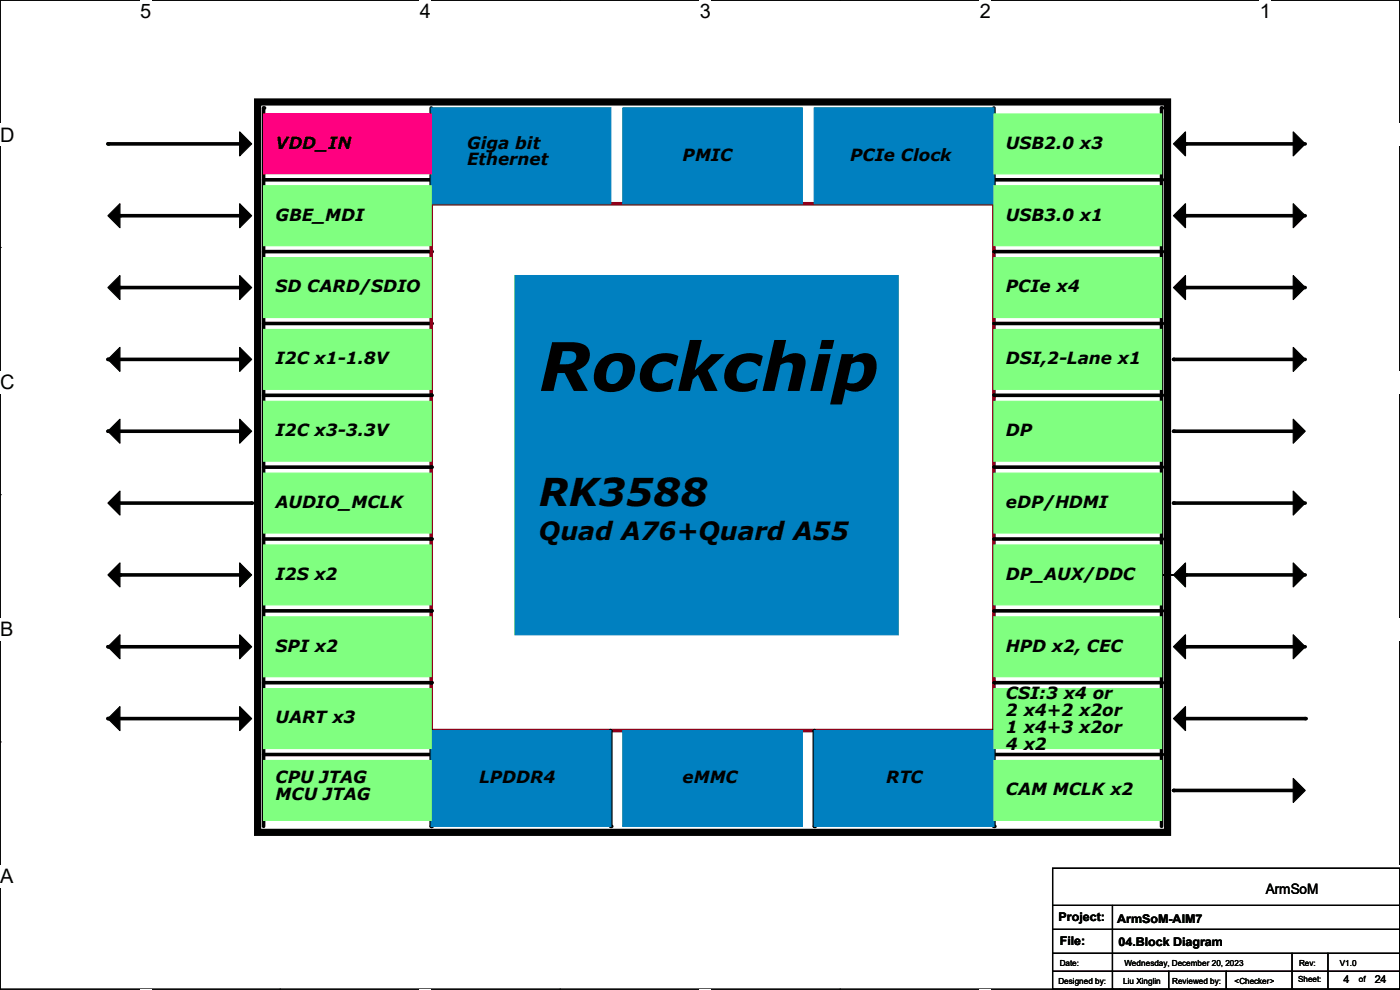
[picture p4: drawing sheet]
<svg xmlns="http://www.w3.org/2000/svg" width="297mm" height="210mm" viewBox="0 0 297 210" stroke-linecap="round" stroke-linejoin="round" font-family="sans-serif">
<path d="M0 0h297v209.8h-297z" fill="none" stroke="#000" stroke-width=".25"/>
<g fill="#fff">
<path d="M29.7 0h2.4v4.8h-2.4z"/>
<path d="M29.7 209.8h2.4v.2h-2.4z"/>
</g>
<path d="M59.4 0h.1M59.4 209.8h.1" fill="none" stroke="#000" stroke-width=".25"/>
<g fill="#fff">
<path d="M89.1 0h2.3v4.8h-2.3z"/>
<path d="M89.1 209.8h2.3v.2h-2.3z"/>
</g>
<path d="M118.8 0h.1M118.8 209.8h.1" fill="none" stroke="#000" stroke-width=".25"/>
<g fill="#fff">
<path d="M148.5 0h2.3v4.8h-2.3z"/>
<path d="M148.5 209.8h2.3v.2h-2.3z"/>
</g>
<path d="M178.2 0h.1M178.2 209.8h.1" fill="none" stroke="#000" stroke-width=".25"/>
<g fill="#fff">
<path d="M207.9 0h2.3v4.8h-2.3z"/>
<path d="M207.9 209.8h2.3v.2h-2.3z"/>
</g>
<path d="M237.6 0h.1M237.6 209.8h.1" fill="none" stroke="#000" stroke-width=".25"/>
<g fill="#fff">
<path d="M267.3 0h2.3v4.8h-2.3z"/>
<path d="M267.3 209.8h2.3v.2h-2.3z"/>
<path d="M0 26.2h3.1v4.8h-3.1z"/>
<path d="M297 26.2v4.8z"/>
<path d="M0 78.7h3.1v4.7h-3.1z"/>
<path d="M297 78.7v4.7z"/>
</g>
<path d="M0 52.5h.1M297 52.5h.1" fill="none" stroke="#000" stroke-width=".25"/>
<g fill="#fff">
<path d="M0 131.1h2.9v4.8h-2.9z"/>
<path d="M297 131.1v4.8z"/>
</g>
<path d="M0 104.9h.1M297 104.9h.1" fill="none" stroke="#000" stroke-width=".25"/>
<g fill="#fff">
<path d="M0 183.6h2.9v4.7h-2.9z"/>
<path d="M296.9 183.6h.1v4.7h-.1z"/>
</g>
<g fill="none" stroke="#000" stroke-width=".25">
<path d="M0 157.4h.1M297 157.4h.1M223.3 184.2h73.7v25.6h-73.7zM223.3 192.1h73.7M223.3 197.1h73.7M236 192.1v17.7M297 192.1h.1M297 197.1h.1M223.3 202.2h73.7M223.3 206h73.7M236 209.8h.1M247.9 209.8h.1"/>
<path d="M247.9 206v3.8M260.1 209.8h.1M260.1 206v3.8M274.1 209.8h.1M274.1 202.2v7.6M281.7 209.8h.1M281.7 202.2v7.6M297 202.2h.1M297 206h.1"/>
</g>
<g fill="none" stroke="#000" stroke-width=".76">
<path d="M22.9 30.5h27.9M55.9 38.1h35.6M55.9 22.9v152.4M91.5 22.9v20.3M210.9 22.9v20.3M210.9 38.1h35.5M246.4 22.9v152.4M251.5 30.5h25.4M25.4 45.8h25.4M55.9 53.4h35.6M210.9 53.4h35.5M251.5 45.8h25.4"/>
<path d="M22.9 76.2h27.9M25.4 61h25.4M55.9 68.6h35.6M210.9 68.6h35.5M249 76.2h27.9M251.5 61h25.4M22.9 91.5h27.9M55.9 83.9h35.6M55.9 99.1h35.6M210.9 83.9h35.5M210.9 99.1h35.5M249 91.5h25.4"/>
<path d="M25.4 106.7h28M55.9 114.3h35.6M210.9 114.3h35.5M249 106.7h27.9M22.9 137.2h27.9M25.4 122h25.4M55.9 129.6h35.6M210.9 129.6h35.5M251.5 122h25.4M251.5 137.2h25.4M22.9 152.4h27.9M55.9 144.8h35.6"/>
<path d="M91.5 155v20.3M129.6 155v20.3M172.8 155v20.3M210.9 155v20.3M210.9 144.8h35.5M251.5 152.4h25.4M55.9 160.1h35.6M210.9 160.1h35.5M249 167.7h25.4"/>
</g>
<g fill="#000">
<circle cx="22.9" cy="30.5" r=".38"/>
<circle cx="55.9" cy="22.9" r=".38"/>
<circle cx="91.5" cy="38.1" r=".38"/>
<circle cx="246.4" cy="22.9" r=".38"/>
<circle cx="246.4" cy="38.1" r=".38"/>
<circle cx="251.5" cy="30.5" r=".38"/>
<circle cx="25.4" cy="45.8" r=".38"/>
<circle cx="91.5" cy="53.4" r=".38"/>
<circle cx="91.5" cy="43.2" r=".38"/>
<circle cx="210.9" cy="43.2" r=".38"/>
<circle cx="246.4" cy="53.4" r=".38"/>
<circle cx="251.5" cy="45.8" r=".38"/>
<circle cx="22.9" cy="76.2" r=".38"/>
<circle cx="25.4" cy="61" r=".38"/>
<circle cx="91.5" cy="68.6" r=".38"/>
<circle cx="246.4" cy="68.6" r=".38"/>
<circle cx="249" cy="76.2" r=".38"/>
<circle cx="251.5" cy="61" r=".38"/>
<circle cx="22.9" cy="91.5" r=".38"/>
<circle cx="91.5" cy="83.9" r=".38"/>
<circle cx="91.5" cy="99.1" r=".38"/>
<circle cx="246.4" cy="99.1" r=".38"/>
<circle cx="246.4" cy="83.9" r=".38"/>
<circle cx="249" cy="91.5" r=".38"/>
<circle cx="53.4" cy="106.7" r=".38"/>
<circle cx="91.5" cy="114.3" r=".38"/>
<circle cx="246.4" cy="114.3" r=".38"/>
<circle cx="249" cy="106.7" r=".38"/>
<circle cx="22.9" cy="137.2" r=".38"/>
<circle cx="25.4" cy="122" r=".38"/>
<circle cx="91.5" cy="129.6" r=".38"/>
<circle cx="246.4" cy="129.6" r=".38"/>
<circle cx="251.5" cy="137.2" r=".38"/>
<circle cx="251.5" cy="122" r=".38"/>
<circle cx="22.9" cy="152.4" r=".38"/>
<circle cx="91.5" cy="144.8" r=".38"/>
<circle cx="246.4" cy="144.8" r=".38"/>
<circle cx="276.9" cy="152.4" r=".38"/>
<circle cx="91.5" cy="175.3" r=".38"/>
<circle cx="91.5" cy="160.1" r=".38"/>
<circle cx="129.6" cy="175.3" r=".38"/>
<circle cx="172.8" cy="175.3" r=".38"/>
<circle cx="210.9" cy="175.3" r=".38"/>
<circle cx="246.4" cy="160.1" r=".38"/>
<circle cx="249" cy="167.7" r=".38"/>
</g>
<g fill="#000" stroke="#000" stroke-width=".25">
<path d="M50.8 28l2.6 2.5-2.6 2.6z" fill-rule="evenodd"/>
<path d="M251.5 28v5.1l-2.5-2.6z" fill-rule="evenodd"/>
<path d="M274.4 28l2.5 2.5-2.5 2.6z" fill-rule="evenodd"/>
<path d="M25.4 43.2v5.1l-2.5-2.5z" fill-rule="evenodd"/>
<path d="M50.8 43.2l2.6 2.6-2.6 2.5z" fill-rule="evenodd"/>
<path d="M251.5 43.2v5.1l-2.5-2.5z" fill-rule="evenodd"/>
<path d="M274.4 43.2l2.5 2.6-2.5 2.5z" fill-rule="evenodd"/>
<path d="M22.9 61l2.5-2.5v5z" fill-rule="evenodd"/>
<path d="M25.4 73.7v5.1l-2.5-2.6z" fill-rule="evenodd"/>
<path d="M50.8 58.5l2.6 2.5-2.6 2.5z" fill-rule="evenodd"/>
<path d="M50.8 73.7l2.6 2.5-2.6 2.6z" fill-rule="evenodd"/>
<path d="M251.5 58.5v5l-2.5-2.5z" fill-rule="evenodd"/>
<path d="M254 76.2h22.9l-2.5 2.6v-5.1l2.5 2.5z" fill-rule="evenodd"/>
<path d="M274.4 58.5l2.5 2.5-2.5 2.5z" fill-rule="evenodd"/>
<path d="M25.4 88.9v5.1l-2.5-2.5z" fill-rule="evenodd"/>
<path d="M50.8 88.9l2.6 2.6-2.6 2.5z" fill-rule="evenodd"/>
<path d="M274.4 88.9l2.5 2.6-2.5 2.5z" fill-rule="evenodd"/>
<path d="M22.9 106.7l2.5-2.5v5.1z" fill-rule="evenodd"/>
<path d="M274.4 104.2l2.5 2.5-2.5 2.6z" fill-rule="evenodd"/>
<path d="M25.4 119.4v5.1l-2.5-2.5z" fill-rule="evenodd"/>
<path d="M25.4 134.7v5l-2.5-2.5z" fill-rule="evenodd"/>
<path d="M50.8 119.4l2.6 2.6-2.6 2.5z" fill-rule="evenodd"/>
<path d="M50.8 134.7l2.6 2.5-2.6 2.5z" fill-rule="evenodd"/>
<path d="M246.4 122h30.5l-2.5 2.5v-5.1l2.5 2.6z" fill-rule="evenodd"/>
<path d="M251.5 119.4v5.1l-2.5-2.5z" fill-rule="evenodd"/>
<path d="M251.5 134.7v5l-2.5-2.5z" fill-rule="evenodd"/>
<path d="M274.4 134.7l2.5 2.5-2.5 2.5z" fill-rule="evenodd"/>
<path d="M22.9 152.4l2.5-2.5v5.1z" fill-rule="evenodd"/>
<path d="M50.8 149.9l2.6 2.5-2.6 2.6z" fill-rule="evenodd"/>
<path d="M251.5 149.9v5.1l-2.5-2.6z" fill-rule="evenodd"/>
<path d="M274.4 165.1l2.5 2.6-2.5 2.5z" fill-rule="evenodd"/>
<circle cx="114.3" cy="129.8" r="2.52"/>
</g>
<path d="M54.7 21.6h193v155h-193z" fill="none" stroke="#000" stroke-width="1.5"/>
<g fill="#0080c0" stroke="#0080c0" stroke-width=".25">
<path d="M109.3 58.5h81.2v76.2h-81.2z" fill-rule="evenodd"/>
<path d="M172.8 155h38.1v20.3h-38.1z" fill-rule="evenodd"/>
<path d="M91.5 155h38.1v20.3h-38.1z" fill-rule="evenodd"/>
<path d="M91.5 22.9h38.1v20.3h-38.1z" fill-rule="evenodd"/>
<path d="M172.8 22.9h38.1v20.3h-38.1z" fill-rule="evenodd"/>
<path d="M132.1 22.9h38.1v20.3h-38.1z" fill-rule="evenodd"/>
<path d="M132.1 155h38.1v20.3h-38.1z" fill-rule="evenodd"/>
</g>
<path d="M91.5 43.2h119.4v111.8h-119.4z" fill="none" stroke="#800000" stroke-width=".76"/>
<g fill="#80ff80" stroke="#80ff80" stroke-width=".25">
<path d="M55.9 39.4h35.6v12.7h-35.6z" fill-rule="evenodd"/>
<path d="M55.9 54.7h35.6v12.7h-35.6z" fill-rule="evenodd"/>
<path d="M55.9 69.9h35.6v12.7h-35.6z" fill-rule="evenodd"/>
<path d="M55.9 85.1h35.6v12.7h-35.6z" fill-rule="evenodd"/>
<path d="M55.9 100.4h35.6v12.7h-35.6z" fill-rule="evenodd"/>
<path d="M55.9 115.6h35.6v12.7h-35.6z" fill-rule="evenodd"/>
<path d="M55.9 130.9h35.6v12.7h-35.6z" fill-rule="evenodd"/>
<path d="M55.9 146.1h35.6v12.7h-35.6z" fill-rule="evenodd"/>
<path d="M55.9 161.3h35.6v12.7h-35.6z" fill-rule="evenodd"/>
<path d="M210.9 24.2h35.5v12.7h-35.5z" fill-rule="evenodd"/>
<path d="M210.9 39.4h35.5v12.7h-35.5z" fill-rule="evenodd"/>
<path d="M210.9 54.7h35.5v12.7h-35.5z" fill-rule="evenodd"/>
<path d="M210.9 69.9h35.5v12.7h-35.5z" fill-rule="evenodd"/>
<path d="M210.9 85.1h35.5v12.7h-35.5z" fill-rule="evenodd"/>
<path d="M210.9 100.4h35.5v12.7h-35.5z" fill-rule="evenodd"/>
<path d="M210.9 115.6h35.5v12.7h-35.5z" fill-rule="evenodd"/>
<path d="M210.9 130.9h35.5v12.7h-35.5z" fill-rule="evenodd"/>
<path d="M210.9 146.1h35.5v12.7h-35.5z" fill-rule="evenodd"/>
<path d="M210.9 161.3h35.5v12.7h-35.5z" fill-rule="evenodd"/>
</g>
<path d="M55.9 24.2h35.6v12.7h-35.6z" fill-rule="evenodd" fill="#ff0080" stroke="#ff0080" stroke-width=".25"/>
<text font-size="14.2" x="114.3" y="82.9">Rockchip</text>
<text font-size="8.1" x="114.3" y="107.3">RK3588</text>
<text font-size="5.3" x="114.3" y="114.6">Quad A76+Quard A55</text>
<g font-size="4.2">
<text x="29.7" y="3.9">5</text>
<text x="89.1" y="3.9">4</text>
<text x="148.5" y="3.9">3</text>
<text x="207.9" y="3.9">2</text>
<text x="267.3" y="3.9">1</text>
<text x="0" y="30.1">D</text>
<text x="0" y="82.5">C</text>
<text x="0" y="135">B</text>
<text x="0" y="187.4">A</text>
<text x="297" y="187.4">A</text>
</g>
<g font-size="3.6">
<text x="58.5" y="31.5">VDD_IN</text>
<text x="99.1" y="31.5">Giga bit</text>
<text x="99.1" y="35.1">Ethernet</text>
<text x="144.8" y="34.1">PMIC</text>
<text x="180.4" y="34.1">PCIe Clock</text>
<text x="213.4" y="31.5">USB2.0 x3</text>
<text x="58.5" y="46.8">GBE_MDI</text>
<text x="213.4" y="46.8">USB3.0 x1</text>
<text x="58.5" y="62">SD CARD/SDIO</text>
<text x="213.4" y="62">PCIe x4</text>
<text x="58.5" y="77.3">I2C x1-1.8V</text>
<text x="213.4" y="77.3">DSI,2-Lane x1</text>
<text x="58.5" y="92.5">I2C x3-3.3V</text>
<text x="213.4" y="92.5">DP</text>
<text x="58.5" y="107.7">AUDIO_MCLK</text>
<text x="213.4" y="107.7">eDP/HDMI</text>
<text x="58.5" y="123">I2S x2</text>
<text x="213.4" y="123">DP_AUX/DDC</text>
<text x="58.5" y="138.2">SPI x2</text>
<text x="213.4" y="138.2">HPD x2, CEC</text>
<text x="213.4" y="148.4">CSI:3 x4 or</text>
<text x="58.5" y="153.5">UART x3</text>
<text x="213.4" y="151.9">2 x4+2 x2or</text>
<text x="213.4" y="155.5">1 x4+3 x2or</text>
<text x="213.4" y="159">4 x2</text>
<text x="58.5" y="166.2">CPU JTAG</text>
<text x="101.6" y="166.2">LPDDR4</text>
<text x="144.8" y="166.2">eMMC</text>
<text x="188" y="166.2">RTC</text>
<text x="58.5" y="169.7">MCU JTAG</text>
<text x="213.4" y="168.7">CAM MCLK x2</text>
</g>
<text font-size="3" x="268.5" y="189.7">ArmSoM</text>
<g font-size="2.5">
<text x="224.6" y="195.5">Project:</text>
<text x="237" y="195.7">ArmSoM-AIM7</text>
<text x="224.8" y="200.5">File:</text>
<text x="237.3" y="200.8">04.Block Diagram</text>
</g>
<g font-size="2.3">
<text x="285" y="208.6">4</text>
<text x="291.6" y="208.6">24</text>
</g>
<g font-size="1.8">
<text x="224.6" y="208.7">Designed by:</text>
<text x="224.8" y="204.9">Date:</text>
<text x="238.3" y="208.7">Liu Xinglin</text>
<text x="238.5" y="204.9">Wednesday, December 20, 2023</text>
<text x="248.7" y="208.7">Reviewed by:</text>
<text x="261.9" y="208.7">&lt;Checker&gt;</text>
<text x="275.4" y="208.4">Sheet:</text>
<text x="275.6" y="204.9">Rev:</text>
<text x="284.3" y="204.9">V1.0</text>
<text x="288.3" y="208.4">of</text>
</g>
</svg>
